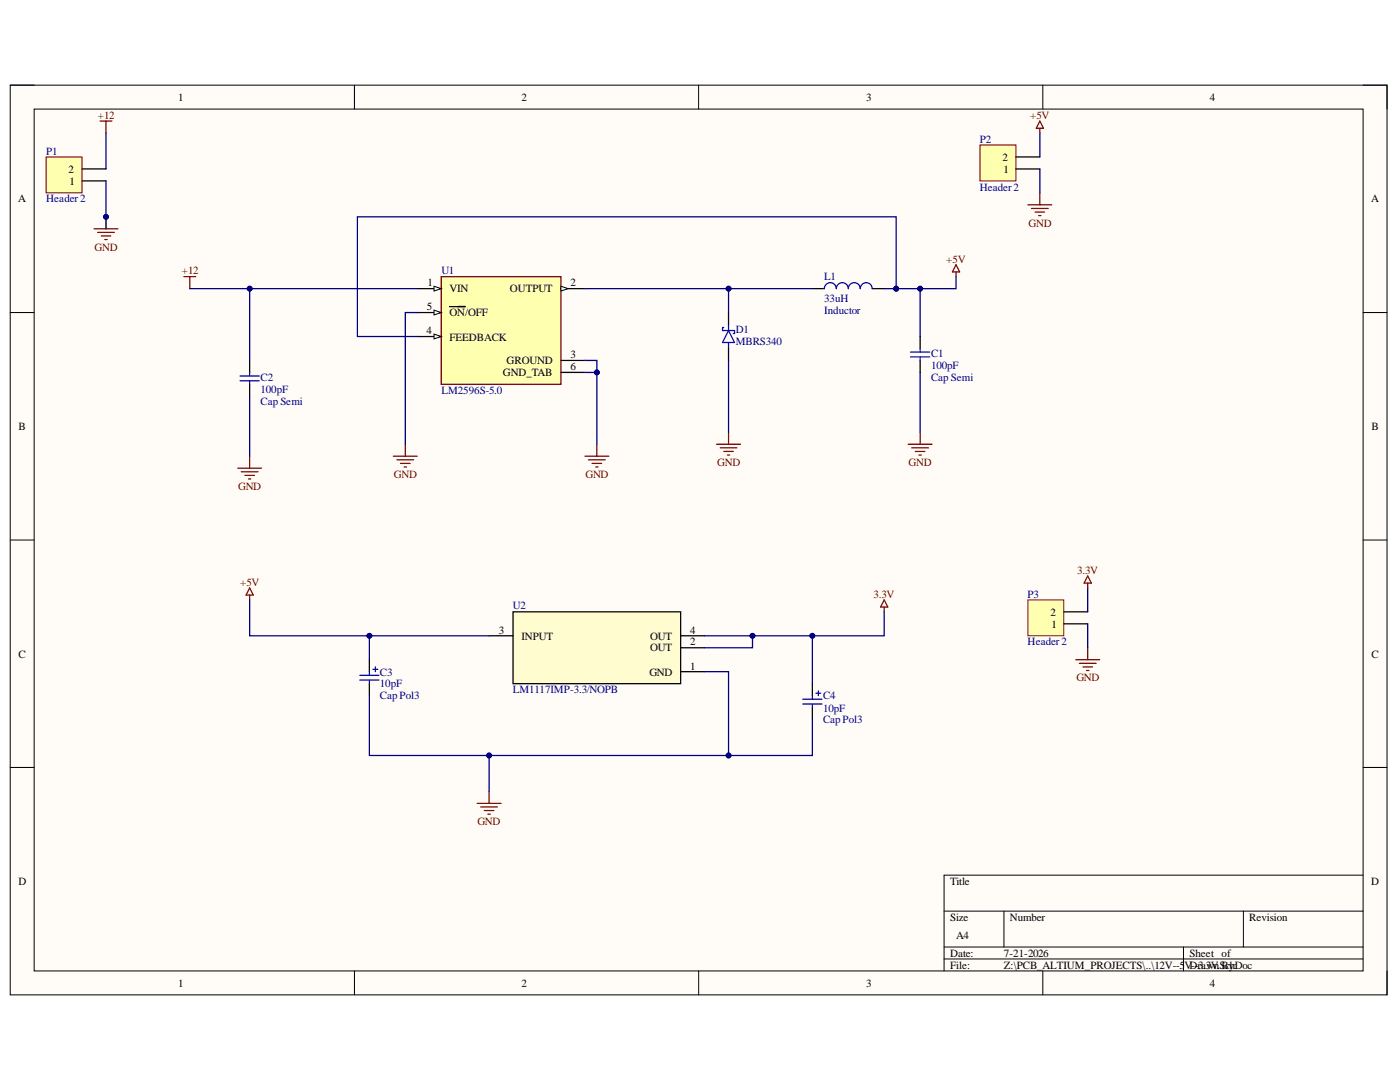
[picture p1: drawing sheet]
# Altium project PS_project1.PrjPcb
1 sheet, 11 parts. Net scope: global (net labels, ports and power ports of the same name join across sheets).
Board file: PS_PCB.PcbDoc

## Sheet 12V--5V--3.3V.SchDoc
size A4; SheetNumber: 1; SheetTotal: 1; SPICEModelCacheYFCSUOFA: <root> / <DocumentId>YFCSUOFA</DocumentId> / </root>

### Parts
C1  Cap Semi  value 100pF  [C1206]
C2  Cap Semi  value 100pF  [C1206]
C3  Cap Pol3  value 10pF  [C0805]
C4  Cap Pol3  value 10pF  [C0805]
D1  MBRS340  [DIOM7959X261N]
L1  Inductor  value 33uH  [0402-A]
P1  Header 2  [HDR1X2]
P2  Header 2  [HDR1X2]
P3  Header 2  [HDR1X2]
U1  LM2596S-5.0  [TO170P1524X483-6N]
U2  LM1117IMP-3.3/NOPB  [DCY0004A_N]

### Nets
3.3V: C4.1 P3.2 U2.2(OUT) U2.4(OUT)
+5V: C1.2 C3.1 L1.2 P2.2 U1.4(FEEDBACK) U2.3(INPUT)
+12: C2.2 P1.2 U1.1(VIN)
GND: C1.1 C2.1 C3.2 C4.2 D1.A P1.1 P2.1 P3.1 U1.3(GROUND) U1.5(~{ON}/OFF) U1.6(GND_TAB) U2.1(GND)
NetD1_C: D1.C(K) L1.1 U1.2(OUTPUT)
